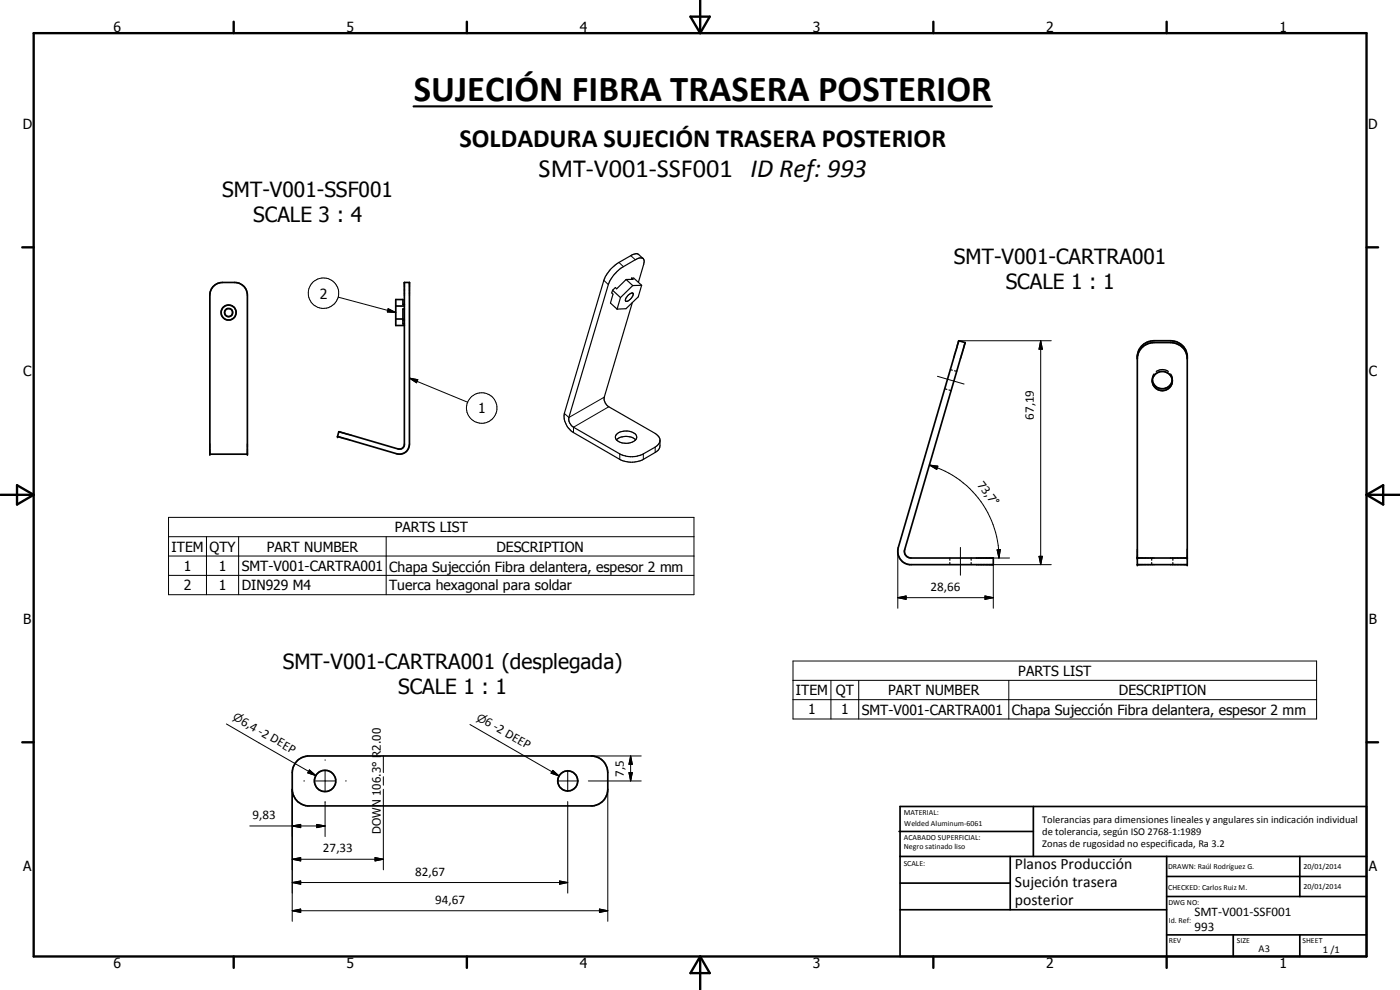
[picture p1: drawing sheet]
<svg xmlns="http://www.w3.org/2000/svg" width="420mm" height="297mm" viewBox="0 0 420 297" stroke-linecap="round" stroke-linejoin="round" font-family="sans-serif">
<g fill="none" stroke="#000" stroke-width=".51">
<path d="M63.9 86l.7-.6 1.2-.5 4.7-.1a3.8 3.8 0 0 1 3.7 3.7v47.8h-11.2v-47.8a3.5 3.5 0 0 1 .9-2.5zM118.8 91.8h2.6M118.8 95.7h2.1M120.9 96h.5M121.4 84.8h1.5v48.5a2.97 2.97 0 0 1-3.9 2.8l-17.7-5.1 .4-1.5 17.8 5.2a1.48 1.48 0 0 0 1.9-1.2zM121.4 91.4h-.5v-1.5h-2.1v7.8h2.6M121.4 92.7h-.5v4.5h.5M287.7 102.3l1.9 .6-18.1 62a1.97 1.97 0 0 0 1.9 2.5h24.7v2h-25.1a4 4 0 0 1-3.4-5.1zM287.7 102.2v.1M341.3 107.1a5 5 0 0 1 5-4.3h5a5 5 0 0 1 5 4.3M342.6 103.8a5.2 5.2 0 0 1 3.7-1.6h5a5 5 0 0 1 5 4.4v62.8h-15v-62.8l.4-1.5zM345.9 114a3 3 0 0 0 2.9 2.6 3 3 0 0 0 3-2.6"/>
<path d="M345.9 114a2.99 2.99 0 0 0 2.9 3.2 2.99 2.99 0 0 0 3-3.2M345.9 114a3 3 0 0 1 2.9-2.5 3 3 0 0 1 3 2.5M341.3 167.4h15M89.4 228.1l1.3-.9 1.5-.4h85.7a5 5 0 0 1 4.5 5v5a5 5 0 0 1-4.5 5h-85.7a5 5 0 0 1-4.5-5l.1-6 .9-1.9zM269.8 249.5h40.3M270.1 242h140v45h-140zM270.1 257h140M303.2 257v16M310.1 242v15M350.1 257v30M390.1 257v12M270.1 265h33.1"/>
<path d="M270.1 273h80M350.1 269h60M350.1 263h60M350.1 280.5h60M370.1 280.5v6.5M390.1 280.5v6.5"/>
<circle cx="68.6" cy="93.8" r="2.25"/>
<circle cx="68.6" cy="93.8" r="1.23"/>
<circle cx="97.6" cy="234.3" r="3.2"/>
<circle cx="170.4" cy="234.3" r="3"/>
</g>
<g fill="#000">
<circle cx="63" cy="136.3" r=".25"/>
<circle cx="74.2" cy="136.3" r=".25"/>
<circle cx="101.3" cy="131" r=".25"/>
<circle cx="341.3" cy="167.4" r=".25"/>
<circle cx="341.3" cy="169.4" r=".25"/>
<circle cx="356.3" cy="169.4" r=".25"/>
<circle cx="356.3" cy="167.4" r=".25"/>
</g>
<g fill="none" stroke="#000" stroke-width=".35">
<path d="M193 77.6l-1.3-1.2a1.95 1.95 0 0 0-2.4 .3 19.6 19.6 0 0 0-5.8 3.9l-1.8 2.4-.5 1.1-11.8 39.9a5.9 5.9 0 0 0 2.7 5.8l13.9 8a7.8 7.8 0 0 0 7.1 0l3.5-2 1.1-.9 .4-1.2v-1.7l-.4-.9-1.1-1.1-13.9-8a2.91 2.91 0 0 1-1.4-2.8l8.5-28.4M183.8 87.1l-.2 .8 .4 .4-.8 2.6 2 1.9M183.8 87.1l2.4 2.2M186.2 89.3l-1 3.5M187.9 83.9l-2.8 2.8-.4-.4-.9 .8M187.9 83.9l2 1.8M188.5 88.6a1.12 1.12 0 0 1 1.5-.5 2.47 2.47 0 0 1-2.2 2.3 1.5 1.5 0 0 1 .7-1.8zM189.6 83.4l.4 .4-2.1 .1M189.6 83.4l.2 .4M189.6 83.4h.6l2.4 2.2M189.9 85.7l-3.7 3.6M191.6 84.7l1.6-5.5a1.25 1.25 0 0 0-.2-1.6 1.25 1.25 0 0 0-1.7 0l-4.2 2.4a10.8 10.8 0 0 0-4.5 5.4l-11.9 39.9a2.96 2.96 0 0 0 1.4 2.9l13.9 8a7.8 7.8 0 0 0 7.1 0l4.2-2.5 .8-1.5"/>
<path d="M192.6 85.6l-1.1 3.5-3.6 3.5-2.7 .2M192.6 85.6l-2.7 .1M283.5 116.6l.7 .2M284.8 117l.6 .2M285.2 110.9l.6 .2M286.5 111.3l.6 .1M345.8 113.8v.2M345.8 114.1v.2M346.3 112.2l-.4 1v.8M347 111.5a2.93 2.93 0 0 1 3.6 0M351.3 112.2l.4 .7 .1 1.1M351.8 114.1v.2"/>
<path d="M184.9 130.5a4.4 4.4 0 0 1 6.1 .1 1.48 1.48 0 0 1-1.2 2 4 4 0 0 1-5.1-1.1zM185 132a4.5 4.5 0 0 1 5.8 0M285.1 167.4v.7M285.1 168.8v.6M291.5 167.4v.7M291.5 168.8v.6M345.6 167.4v.7M345.6 168.8v.6M352 167.4v.7M352 168.8v.6"/>
</g>
<g fill="none" stroke="#000" stroke-width=".3">
<path d="M185.7 78.7l1.4 1.3M189.3 76.7l1.4 1.2M101.5 89.2l17.3 4.6M116.5 92.6l2.3 1.2-2.6-.2zM181.2 84.1l1.4 1.3M122.9 113.5l2.5 .4-.4 1zM122.9 113.5l17.5 7.2M181.3 119.2l-10.6 6.1-1.3-1.3M281.3 112.9l8 2.3M287.7 102.2h27.8M312.3 102.2l.5 2.6h-1zM312.3 102.2v67.2"/>
<path d="M182.7 122l-10.6 6.2v1.6M186 136.2v1.6M193.1 136.2v1.6M196.6 134.2v1.6M278.9 139.5l2.6 .4-.4 .9zM278.9 139.5a29 29 0 0 1 20.9 27.9M50.6 155.2h157.7v23.2h-157.7zM50.6 161h157.7M50.6 166.8h157.7M50.6 172.6h157.7M62 161v17.4M71.6 161v17.4"/>
<path d="M115.9 161v17.4M269.4 179.3l2.5-.5v1zM269.4 179.3h28.7M269.4 165.4v17.1M288.2 164.3v8.3M293.1 169.4h22.4M293.1 167.4h9.9M295.6 178.8l2.5 .5-2.5 .5zM298.1 169.4v13.1M299.2 165l1-.1-.4 2.5zM311.8 166.9h1l-.5 2.5zM238 198.3h157.1v17.4h-157.1z"/>
<path d="M67.9 217.2l26.9 15.5M141 217.4l26.8 15.4M238 204.1h157.1M238 209.9h157.1M249.4 204.1v11.6M257.7 204.1v11.6M302.8 204.1v11.6M87.7 236.8v39.6M91.2 234.3h.2M92.9 231l1.9 1.7-2.4-.8zM94.4 234.3h6.3M97.6 228v.1"/>
<path d="M97.6 231.1v6.4M103.7 234.3h.2M115.1 226.8v5M115.1 233v2.6M115.1 236.8v24.2M165.9 231.1l1.9 1.7-2.4-.8zM167.2 234.3h6.4M170.4 231.1v6.4M176.6 234.3h15.8M177.4 226.8h15M182.4 236.8v39.6M188.8 231.8h1l-.5 2.5z"/>
<path d="M189.3 226.8l.5 2.5h-1zM189.3 226.8v7.5M75 247.8h22.6M87.7 257.8l2.5-.5v1zM87.7 247.8l2.5-.4v.9zM87.7 257.8h27.4M95.1 247.4l2.5 .4-2.5 .5zM97.6 240.5v10.5M112.6 257.3l2.5 .5-2.5 .5zM170.4 240.5v27.5M87.7 273.3l2.5-.5v1zM87.7 264.8l2.5-.5v1z"/>
<path d="M87.7 273.3h94.7M87.7 264.8h82.7M167.9 264.3l2.5 .5-2.5 .5zM179.9 272.8l2.5 .5-2.5 .5z"/>
<circle cx="97.1" cy="88" r="4.6"/>
<circle cx="144.6" cy="122.4" r="4.6"/>
</g>
<g fill="none" stroke="#000" stroke-width=".71">
<path d="M10.1 9.9h400v277.1h-400zM70.1 6.5v3.4M140.1 6.5v3.4M207.2 5h5.8l-2.9 4.9zM210.1 0v9.9M280.1 6.5v3.4M350.1 6.5v3.4M6.7 74.2h3.4M410.1 74.2h3.5M.1 148.5h10M5.1 145.6l5 2.9-5 2.9zM410.1 148.5h10"/>
<path d="M410.1 148.5l5-2.9v5.8zM6.7 222.7h3.4M410.1 222.7h3.5M70.1 287v3.4M140.1 287v3.4M210.1 287v10M210.1 287l2.9 5h-5.8zM280.1 287v3.4M350.1 287v3.4"/>
</g>
<g fill="#000">
<path d="M116.5 92.6l2.3 1.2-2.6-.2zM122.9 113.5l2.5 .4-.4 1zM312.3 102.2l.5 2.6h-1zM278.9 139.5l2.6 .4-.4 .9zM269.4 179.3l2.5-.5v1zM295.6 178.8l2.5 .5-2.5 .5zM299.2 165l1-.1-.4 2.5zM311.8 166.9h1l-.5 2.5zM92.9 231l1.9 1.7-2.4-.8zM165.9 231.1l1.9 1.7-2.4-.8zM188.8 231.8h1l-.5 2.5zM189.3 226.8l.5 2.5h-1z"/>
<path d="M87.7 257.8l2.5-.5v1zM87.7 247.8l2.5-.4v.9zM95.1 247.4l2.5 .4-2.5 .5zM112.6 257.3l2.5 .5-2.5 .5zM87.7 273.3l2.5-.5v1zM87.7 264.8l2.5-.5v1zM167.9 264.3l2.5 .5-2.5 .5zM179.9 272.8l2.5 .5-2.5 .5z"/>
</g>
<path d="M124.1 31.9h173.6" fill="none" stroke="#000" stroke-width=".63"/>
<text font-size="11" x="124.2" y="30.4">SUJECIÓN FIBRA TRASERA POSTERIOR</text>
<g font-size="7.9">
<text x="137.9" y="44">SOLDADURA SUJECIÓN TRASERA POSTERIOR</text>
<text x="161.7" y="53">SMT-V001-SSF001 ID Ref: 993</text>
</g>
<g font-size="6.3">
<text x="66.7" y="59.1">SMT-V001-SSF001</text>
<text x="76" y="66.6">SCALE 3 : 4</text>
<text x="286.3" y="79.2">SMT-V001-CARTRA001</text>
<text x="301.8" y="86.8">SCALE 1 : 1</text>
<text x="84.9" y="200.8">SMT-V001-CARTRA001 (desplegada)</text>
<text x="119.5" y="208.4">SCALE 1 : 1</text>
</g>
<g font-size="4.7">
<text x="304.6" y="260.8">Planos Producción</text>
<text x="304.6" y="266.2">Sujeción trasera</text>
<text x="304.6" y="271.6">posterior</text>
</g>
<g font-size="4.2">
<text x="34" y="9.6">6</text>
<text x="104" y="9.6">5</text>
<text x="174" y="9.6">4</text>
<text x="244" y="9.6">3</text>
<text x="314" y="9.6">2</text>
<text x="384" y="9.6">1</text>
<text x="6.8" y="38.7">D</text>
<text x="410.6" y="38.7">D</text>
<text x="96" y="89.6">2</text>
<text x="7" y="112.9">C</text>
<text x="410.8" y="112.9">C</text>
<text x="143.5" y="124">1</text>
<text x="118.5" y="159.7">PARTS LIST</text>
<text x="51.5" y="165.5">ITEM</text>
<text x="62.9" y="165.5">QTY</text>
<text x="80.1" y="165.5">PART NUMBER</text>
<text x="149" y="165.5">DESCRIPTION</text>
<text x="55.2" y="171.3">1</text>
<text x="65.7" y="171.3">1</text>
<text x="72.5" y="171.3">SMT-V001-CARTRA001</text>
<text x="116.8" y="171.5">Chapa Sujección Fibra delantera, espesor 2 mm</text>
<text x="55.2" y="177.1">2</text>
<text x="65.7" y="177.1">1</text>
<text x="72.5" y="177.1">DIN929 M4</text>
<text x="116.8" y="177.2">Tuerca hexagonal para soldar</text>
<text x="7" y="187.1">B</text>
<text x="410.8" y="187.1">B</text>
<text x="305.6" y="202.8">PARTS LIST</text>
<text x="238.9" y="208.6">ITEM</text>
<text x="250.8" y="208.6">QT</text>
<text x="266.6" y="208.6">PART NUMBER</text>
<text x="335.8" y="208.6">DESCRIPTION</text>
<text x="242.6" y="214.4">1</text>
<text x="252.4" y="214.4">1</text>
<text x="258.6" y="214.4">SMT-V001-CARTRA001</text>
<text x="303.6" y="214.5">Chapa Sujección Fibra delantera, espesor 2 mm</text>
<text x="7" y="261.4">A</text>
<text x="410.8" y="261.4">A</text>
<text x="34" y="290.4">6</text>
<text x="104" y="290.4">5</text>
<text x="174" y="290.4">4</text>
<text x="244" y="290.4">3</text>
<text x="314" y="290.4">2</text>
<text x="384" y="290.4">1</text>
</g>
<g font-size="3.9">
<text x="310.2" y="126" transform="rotate(-90 310.2 126)">67,19</text>
<text x="293.2" y="145.5" transform="rotate(53 293.2 145.5)">73,7°</text>
<text x="279.3" y="177.2">28,66</text>
<text x="72.1" y="217.2" transform="rotate(30 72.1 217.2)">6,4 -2 DEEP</text>
<text x="145.2" y="217.3" transform="rotate(30 145.2 217.3)">6 -2 DEEP</text>
<text x="187.2" y="233" transform="rotate(-90 187.2 233)">7,5</text>
<text x="75.8" y="245.8">9,83</text>
<text x="96.9" y="255.7">27,33</text>
<text x="124.6" y="262.8">82,67</text>
<text x="130.6" y="271.2">94,67</text>
<text x="358.5" y="275">SMT-V001-SSF001</text>
<text x="358.5" y="279.4">993</text>
</g>
<text font-size="3.5" x="114.2" y="250.2" transform="rotate(-90 114.2 250.2)">DOWN 106.3° R2.00</text>
<g font-size="3.3">
<text x="69.7" y="215.7" transform="rotate(30 69.7 215.7)">n</text>
<text x="142.8" y="215.9" transform="rotate(30 142.8 215.9)">n</text>
</g>
<g font-size="3.1">
<text x="312.7" y="246.8">Tolerancias para dimensiones lineales y angulares sin indicación individual</text>
<text x="312.7" y="250.4">de tolerancia, según ISO 2768-1:1989</text>
<text x="312.7" y="254">Zonas de rugosidad no especificada, Ra 3.2</text>
<text x="377.7" y="285.6">A3</text>
<text x="397" y="285.9">1 /1</text>
</g>
<g font-size="2.4">
<text x="271.2" y="244.4">MATERIAL:</text>
<text x="271.3" y="252">ACABADO SUPERFICIAL:</text>
<text x="271.4" y="247.9">Welded Aluminum-6061</text>
<text x="271.3" y="254.6">Negro satinado liso</text>
<text x="271.2" y="259.7">SCALE:</text>
<text x="350.6" y="260.8">DRAWN: Raúl Rodríguez G.</text>
<text x="391.2" y="260.6">20/01/2014</text>
<text x="350.6" y="267">CHECKED: Carlos Ruiz M.</text>
<text x="391.2" y="266.7">20/01/2014</text>
<text x="350.6" y="271.4">DWG NO:</text>
<text x="350.8" y="276.9">Id. Ref:</text>
<text x="350.8" y="282.8">REV</text>
<text x="371.2" y="282.9">SIZE</text>
<text x="390.9" y="282.9">SHEET</text>
</g>
</svg>
